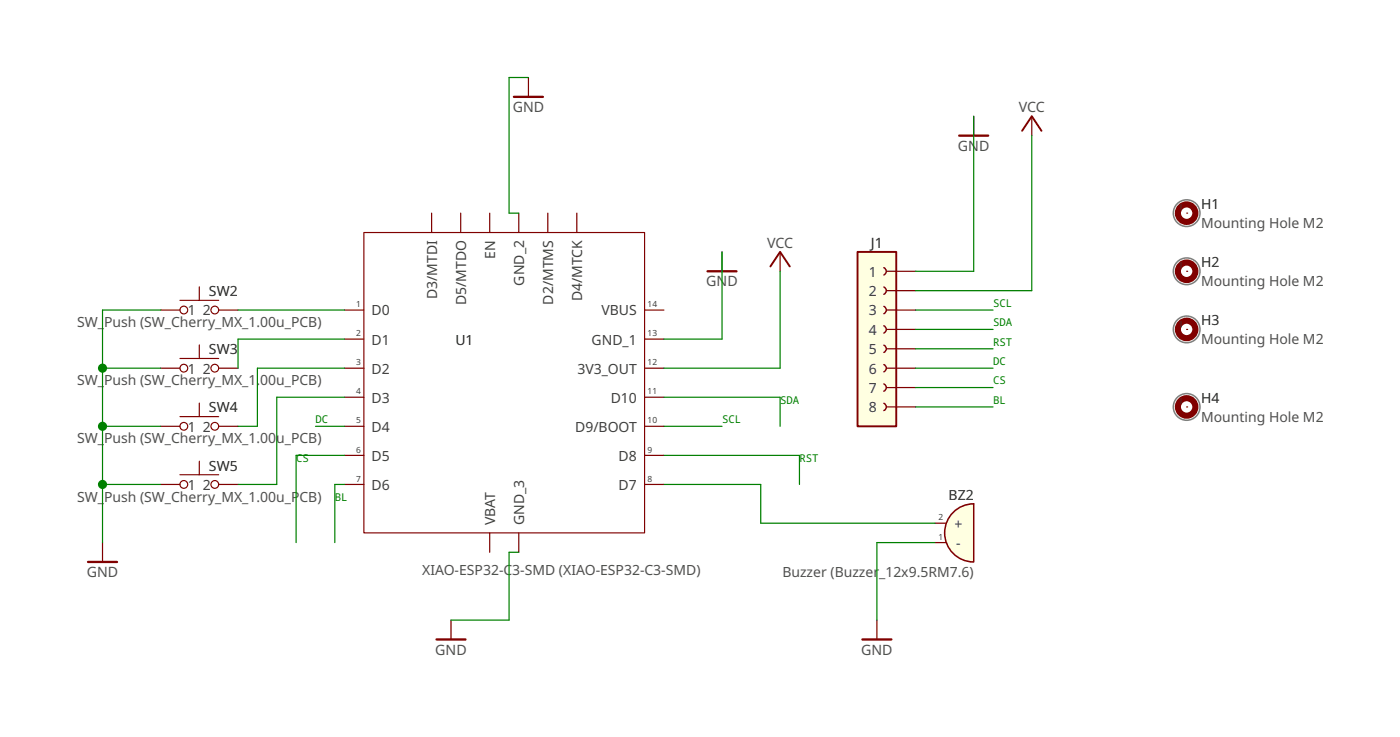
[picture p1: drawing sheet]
<svg xmlns="http://www.w3.org/2000/svg" width="184mm" height="97mm" viewBox="0 0 184 97" stroke-linecap="round" stroke-linejoin="round" font-family="sans-serif">
<g fill="none" stroke="#800000" stroke-width=".15">
<path d="M23.6 54.6h5.1M23.6 47h5.1M26.2 45.2v1.8M26.2 52.9v1.7"/>
<circle cx="24.1" cy="55.9" r=".51"/>
<circle cx="24.1" cy="48.3" r=".51"/>
<circle cx="28.2" cy="55.9" r=".51"/>
<circle cx="28.2" cy="48.3" r=".51"/>
</g>
<path d="M135.5 15.2v2.6M102.4 33v2.6M155.8 35.6h.1M21.1 55.9h2.5M21.1 48.3h2.5M28.7 55.9h2.6M28.7 48.3h2.6M59.2 81.3v2.6M115.1 81.3v2.6" fill="none" stroke="#800000" stroke-width=".16"/>
<path d="M57.3 83.9h3.8M113.2 83.9h3.8" fill="none" stroke="#800000" stroke-width=".3"/>
<path d="M134.2 17.2l1.3-2 1.2 2M101.1 34.9l1.3-1.9 1.3 1.9" fill="none" stroke="#800000" stroke-width=".25"/>
<circle cx="155.8" cy="35.6" r="1.75" fill="none" stroke="#808080" stroke-width=".2"/>
<circle cx="155.8" cy="35.6" r="1.15" fill="none" stroke="#800000" stroke-width=".8"/>
<path d="M125.1 67.2a3.8 3.8 0 0 1 2.7-1.1v7.6a3.8 3.8 0 0 1-3.5-2.3 3.8 3.8 0 0 1 .8-4.2z" fill-rule="evenodd" fill="#ffffe1" stroke="#800000" stroke-width=".2"/>
<g fill="none" stroke="#800000" stroke-width=".16">
<path d="M69.4 10.2v2.5M127.8 15.2v2.6M56.7 28v2.5M60.5 28v2.5M64.3 28v2.5M68.1 28v2.5M71.9 28v2.5M75.7 28v2.5M94.8 33v2.6M21.1 40.7h2.5M28.7 40.7h2.6M45.2 52.1h2.6"/>
<path d="M45.2 44.5h2.6M45.2 55.9h2.6M45.2 59.7h2.6M45.2 40.7h2.6M45.2 48.3h2.6M84.6 52.1h2.6M84.6 44.5h2.6M84.6 55.9h2.6M84.6 59.7h2.6M84.6 40.7h2.6M84.6 48.3h2.6M155.8 43.2h.1"/>
<path d="M155.8 53.4h.1M13.5 71.2v2.5M21.1 63.5h2.5M28.7 63.5h2.6M45.2 63.5h2.6M64.3 69.9v2.5M68.1 69.9v2.5M84.6 63.5h2.6M122.7 71.2h1.5M122.7 68.6h1.5"/>
</g>
<path d="M67.5 12.7h3.8M125.9 17.8h3.8M92.9 35.6h3.8M11.6 73.7h3.8" fill="none" stroke="#800000" stroke-width=".3"/>
<g fill="none" stroke="#800000" stroke-width=".15">
<path d="M23.6 39.4h5.1M26.2 37.6v1.8M47.8 30.5h36.8v39.4h-36.8zM23.6 62.3h5.1M26.2 60.5v1.8"/>
<circle cx="24.1" cy="40.7" r=".51"/>
<circle cx="28.2" cy="40.7" r=".51"/>
<circle cx="24.1" cy="63.5" r=".51"/>
<circle cx="28.2" cy="63.5" r=".51"/>
</g>
<g fill="none" stroke="#808080" stroke-width=".2">
<circle cx="155.8" cy="43.2" r="1.75"/>
<circle cx="155.8" cy="53.4" r="1.75"/>
</g>
<g fill="none" stroke="#800000" stroke-width=".8">
<circle cx="155.8" cy="53.4" r="1.15"/>
<circle cx="155.8" cy="43.2" r="1.15"/>
</g>
<path d="M112.6 33h5.1v22.9h-5.1z" fill-rule="evenodd" fill="#ffffe1" stroke="#800000" stroke-width=".25"/>
<path d="M116 35.1a.52 .52 0 0 1 .4 .5 .52 .52 0 0 1-.4 .5M116 37.6a.52 .52 0 0 1 .4 .5 .52 .52 0 0 1-.4 .5M116 40.2a.52 .52 0 0 1 .4 .5 .52 .52 0 0 1-.4 .4M116 42.7a.52 .52 0 0 1 .4 .5 .52 .52 0 0 1-.4 .5M116 45.3a.52 .52 0 0 1 .4 .4 .52 .52 0 0 1-.4 .5M116 47.8a.52 .52 0 0 1 .4 .5 .52 .52 0 0 1-.4 .5M116 50.4a.52 .52 0 0 1 .4 .4 .52 .52 0 0 1-.4 .5M116 52.9a.52 .52 0 0 1 .4 .5 .52 .52 0 0 1-.4 .4" fill="none" stroke="#800000" stroke-width=".19"/>
<path d="M116.4 38.1h3.8M116.4 35.6h3.8M155.8 28h.1M116.4 40.7h3.8M116.4 48.3h3.8M116.4 50.8h3.8M116.4 53.4h3.8M116.4 43.2h3.8M116.4 45.7h3.8" fill="none" stroke="#800000" stroke-width=".16"/>
<circle cx="155.8" cy="28" r="1.75" fill="none" stroke="#808080" stroke-width=".2"/>
<circle cx="155.8" cy="28" r="1.15" fill="none" stroke="#800000" stroke-width=".8"/>
<g fill="none" stroke="#008000" stroke-width=".16">
<path d="M69.4 10.2h-2.6v17.8h1.3M127.8 15.2v20.4h-7.6M135.5 17.8v20.3h-15.3M94.8 33v11.5h-7.6M102.4 35.6v12.7h-15.2M13.5 55.9h7.6M13.5 48.3h7.6M21.1 40.7h-7.6v30.5M31.3 40.7h13.9M41.4 55.9h3.8M45.2 48.3h-11.4v7.6h-2.5M45.2 52.1h-8.9v11.4h-5"/>
<path d="M45.2 59.7h-6.3v11.5M45.2 44.5h-13.9v3.8M87.2 55.9h7.6M87.2 52.1h15.2v3.8M87.2 59.7h17.8v3.8M120.2 48.3h10.2M120.2 50.8h10.2M120.2 53.4h10.2M120.2 43.2h10.2M120.2 40.7h10.2M120.2 45.7h10.2M13.5 63.5h7.6"/>
<path d="M45.2 63.5h-1.2v7.7M68.1 72.4h-1.3v8.9h-7.6M87.2 63.5h12.7v5.1h22.8M122.7 71.2h-7.6v10.1"/>
</g>
<g fill="#008000">
<circle cx="13.5" cy="48.3" r=".6"/>
<circle cx="13.5" cy="63.5" r=".6"/>
<circle cx="13.5" cy="55.9" r=".6"/>
</g>
<g font-size="1.9" fill="#505050">
<text x="67.3" y="14.7">GND</text>
<text x="133.7" y="14.7">VCC</text>
<text x="125.8" y="19.8">GND</text>
<text x="100.7" y="32.5">VCC</text>
<text x="92.7" y="37.6">GND</text>
<text x="11.4" y="75.7">GND</text>
<text x="57.1" y="85.9">GND</text>
<text x="113.1" y="85.9">GND</text>
</g>
<text font-size="1.9" fill="#202020" x="114.3" y="32.5">J1</text>
<g font-size="1.8" fill="#202020">
<text x="157.7" y="27.4">H1</text>
<text x="157.7" y="35">H2</text>
<text x="27.4" y="38.8">SW2</text>
<text x="27.4" y="46.5">SW3</text>
<text x="59.8" y="45.2">U1</text>
<text x="157.7" y="42.7">H3</text>
<text x="157.7" y="52.8">H4</text>
<text x="27.4" y="54.1">SW4</text>
<text x="27.4" y="61.7">SW5</text>
<text x="124.5" y="65.5">BZ2</text>
</g>
<g font-size="1.8" fill="#505050">
<text x="157.7" y="29.9">Mounting Hole M2</text>
<text x="157.7" y="37.5">Mounting Hole M2</text>
<text x="10.1" y="42.9">SW_</text>
<text x="13.7" y="42.9">Push (SW_Cherry_MX_1.00u_PCB)</text>
<text x="157.7" y="45.2">Mounting Hole M2</text>
<text x="10.1" y="50.5">SW_</text>
<text x="13.7" y="50.5">Push (SW_Cherry_MX_1.</text>
<text x="34.2" y="50.5">00u_PCB)</text>
<text x="10.1" y="58.2">SW_</text>
<text x="13.7" y="58.2">Push (SW_Cherry_MX_1.00u_PCB)</text>
<text x="157.7" y="55.3">Mounting Hole M2</text>
<text x="10.1" y="65.8">SW_</text>
<text x="13.7" y="65.8">Push (SW_Cherry_MX_1.00u_P</text>
<text x="39.3" y="65.8">CB)</text>
<text x="55.4" y="75.4">XIAO-ESP32-C</text>
<text x="67.3" y="75.4">3-SMD (XIAO-ESP32-C3-SMD)</text>
<text x="102.7" y="75.7">Buzzer (Buzzer</text>
<text x="115.4" y="75.7">_12x9.5RM7.6)</text>
</g>
<g font-size="1.8" fill="#404040">
<text x="65" y="33.9" transform="rotate(-90 65 33.9)">EN</text>
<text x="24.6" y="41.4">1</text>
<text x="26.6" y="41.4">2</text>
<text x="48.8" y="41.4">D0</text>
<text x="57.4" y="39.2" transform="rotate(-90 57.4 39.2)">D3/MTDI</text>
<text x="61.2" y="40" transform="rotate(-90 61.2 40)">D5/MTDO</text>
<text x="68.8" y="37.4" transform="rotate(-90 68.8 37.4)">GND_2</text>
<text x="72.6" y="39.9" transform="rotate(-90 72.6 39.9)">D2/MTMS</text>
<text x="76.4" y="39.5" transform="rotate(-90 76.4 39.5)">D4/MTCK</text>
<text x="79" y="41.4">VBUS</text>
<text x="114.1" y="41.4">3</text>
<text x="114.1" y="38.8">2</text>
<text x="114.1" y="36.3">1</text>
<text x="48.8" y="45.2">D1</text>
<text x="77.7" y="45.2">GND_1</text>
<text x="114.1" y="43.9">4</text>
<text x="114.1" y="46.5">5</text>
<text x="24.6" y="49">1</text>
<text x="26.6" y="49">2</text>
<text x="48.8" y="52.8">D3</text>
<text x="48.8" y="49">D2</text>
<text x="75.8" y="49">3V3_OUT</text>
<text x="80.2" y="52.8">D10</text>
<text x="114.1" y="49">6</text>
<text x="114.1" y="51.5">7</text>
<text x="24.6" y="56.6">1</text>
<text x="26.6" y="56.6">2</text>
<text x="48.8" y="56.6">D4</text>
<text x="75.5" y="56.6">D9/BOOT</text>
<text x="114.1" y="54.1">8</text>
<text x="24.6" y="64.3">1</text>
<text x="26.6" y="64.3">2</text>
<text x="48.8" y="64.3">D6</text>
<text x="48.8" y="60.4">D5</text>
<text x="81.2" y="60.4">D8</text>
<text x="81.2" y="64.3">D7</text>
<text x="65" y="68.9" transform="rotate(-90 65 68.9)">VBAT</text>
<text x="68.8" y="68.9" transform="rotate(-90 68.8 68.9)">GND_3</text>
<text x="125.3" y="69.3">+</text>
<text x="125.5" y="71.9">-</text>
</g>
<g font-size="1.4" fill="#008000">
<text x="130.4" y="40.2">SCL</text>
<text x="130.4" y="47.9">DC</text>
<text x="130.4" y="42.8">SDA</text>
<text x="130.4" y="45.3">RST</text>
<text x="102.4" y="53">SDA</text>
<text x="130.4" y="50.4">CS</text>
<text x="130.4" y="53">BL</text>
<text x="41.4" y="55.5">DC</text>
<text x="94.8" y="55.5">SCL</text>
<text x="38.9" y="60.6">CS</text>
<text x="44" y="65.7">BL</text>
<text x="105" y="60.6">RST</text>
</g>
<g font-size="1.1" fill="#404040">
<text x="154.8" y="27.6">1</text>
<text x="154.8" y="35.2">1</text>
<text x="46.7" y="40.3">1</text>
<text x="85" y="40.3">14</text>
<text x="46.7" y="44.1">2</text>
<text x="46.7" y="47.9">3</text>
<text x="85" y="47.9">12</text>
<text x="85" y="44.1">13</text>
<text x="154.8" y="42.8">1</text>
<text x="46.7" y="51.7">4</text>
<text x="85" y="51.7">11</text>
<text x="154.8" y="53">1</text>
<text x="46.7" y="59.4">6</text>
<text x="46.7" y="55.5">5</text>
<text x="85" y="55.5">10</text>
<text x="85" y="59.4">9</text>
<text x="46.7" y="63.2">7</text>
<text x="85" y="63.2">8</text>
<text x="123.2" y="70.8">1</text>
<text x="123.2" y="68.2">2</text>
</g>
</svg>
